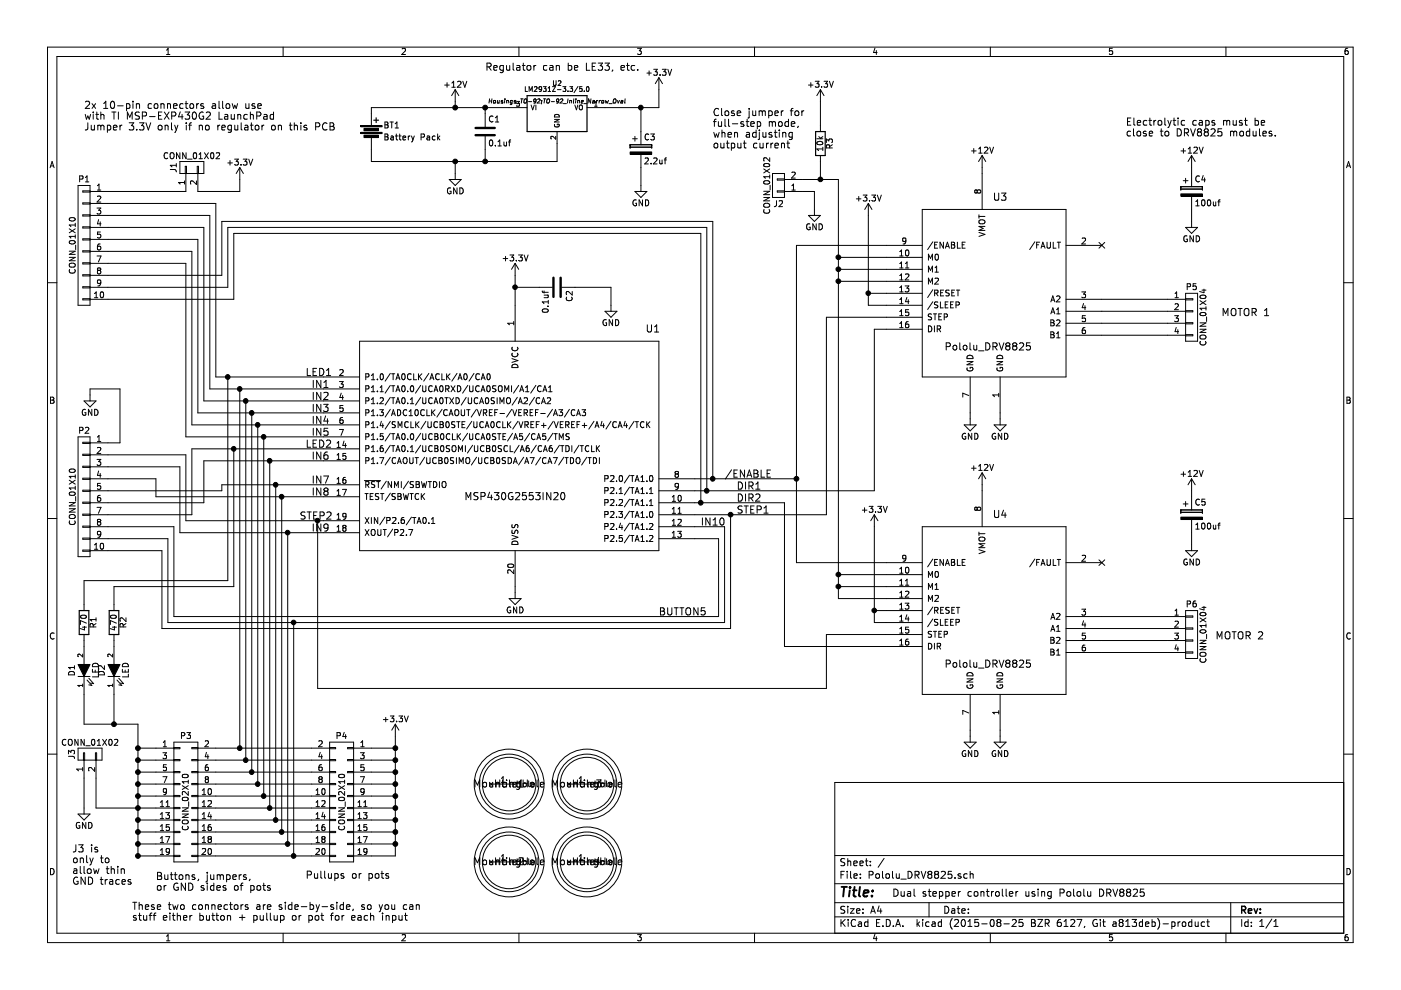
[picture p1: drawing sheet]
EESchema Schematic File Version 2
LIBS:power
LIBS:device
LIBS:transistors
LIBS:conn
LIBS:linear
LIBS:regul
LIBS:74xx
LIBS:cmos4000
LIBS:adc-dac
LIBS:memory
LIBS:xilinx
LIBS:microcontrollers
LIBS:dsp
LIBS:microchip
LIBS:analog_switches
LIBS:motorola
LIBS:texas
LIBS:intel
LIBS:audio
LIBS:interface
LIBS:digital-audio
LIBS:philips
LIBS:display
LIBS:cypress
LIBS:siliconi
LIBS:opto
LIBS:atmel
LIBS:contrib
LIBS:valves
LIBS:Pololu_DRV8825_parts
LIBS:Pololu_DRV8825-cache
EELAYER 25 0
EELAYER END
$Descr A4 11693 8268
encoding utf-8
Sheet 1 1
Title ""
Date ""
Rev ""
Comp ""
Comment1 ""
Comment2 ""
Comment3 ""
Comment4 ""
$EndDescr
$Comp
L MSP430G2553IN20 U1
U 1 1
P 3000 2850
F 0 "U1" H 5450 2950 60  0000 C CNN
F 1 "MSP430G2553IN20" H 4300 1550 60  0000 C CNN
F 2 "Housings_DIP:DIP-20_W7.62mm" H 3000 2850 60  0001 C CNN
F 3 "" H 3000 2850 60  0000 C CNN
	1    3000 2850
	1    0    0    -1  
$EndComp
$Comp
L CONN_01X10 P1
U 1 1
P 700 2050
F 0 "P1" H 700 2600 50  0000 C CNN
F 1 "CONN_01X10" V 800 2050 50  0000 C CNN
F 2 "Pin_Headers:Pin_Header_Straight_1x10" H 700 2050 60  0001 C CNN
F 3 "" H 700 2050 60  0000 C CNN
	1    700  2050
	-1   0    0    -1  
$EndComp
$Comp
L CONN_01X10 P2
U 1 1
P 700 4150
F 0 "P2" H 700 4700 50  0000 C CNN
F 1 "CONN_01X10" V 800 4150 50  0000 C CNN
F 2 "Pin_Headers:Pin_Header_Straight_1x10" H 700 4150 60  0001 C CNN
F 3 "" H 700 4150 60  0000 C CNN
	1    700  4150
	-1   0    0    -1  
$EndComp
$Comp
L Pololu_DRV8825 U3
U 1 1
P 7700 1750
F 0 "U3" H 8350 1850 60  0000 C CNN
F 1 "Pololu_DRV8825" H 8250 600 60  0000 C CNN
F 2 "PololuDIP:DIP-16_W12.7mm" H 7700 1750 60  0001 C CNN
F 3 "" H 7700 1750 60  0000 C CNN
	1    7700 1750
	1    0    0    -1  
$EndComp
Text Notes 7450 7500 0    60   ~ 0
Dual stepper controller using Pololu DRV8825
$Comp
L Pololu_DRV8825 U4
U 1 1
P 7700 4400
F 0 "U4" H 8350 4500 60  0000 C CNN
F 1 "Pololu_DRV8825" H 8250 3250 60  0000 C CNN
F 2 "PololuDIP:DIP-16_W12.7mm" H 7700 4400 60  0001 C CNN
F 3 "" H 7700 4400 60  0000 C CNN
	1    7700 4400
	1    0    0    -1  
$EndComp
$Comp
L CONN_01X04 P5
U 1 1
P 9950 2650
F 0 "P5" H 9950 2900 50  0000 C CNN
F 1 "CONN_01X04" V 10050 2650 50  0000 C CNN
F 2 "Pin_Headers:Pin_Header_Straight_1x04" H 9950 2650 60  0001 C CNN
F 3 "" H 9950 2650 60  0000 C CNN
	1    9950 2650
	1    0    0    -1  
$EndComp
$Comp
L CONN_01X04 P6
U 1 1
P 9950 5300
F 0 "P6" H 9950 5550 50  0000 C CNN
F 1 "CONN_01X04" V 10050 5300 50  0000 C CNN
F 2 "Pin_Headers:Pin_Header_Straight_1x04" H 9950 5300 60  0001 C CNN
F 3 "" H 9950 5300 60  0000 C CNN
	1    9950 5300
	1    0    0    -1  
$EndComp
$Comp
L GND #PWR01
U 1 1
P 3800 1450
F 0 "#PWR01" H 3800 1200 50  0001 C CNN
F 1 "GND" H 3800 1300 50  0000 C CNN
F 2 "" H 3800 1450 60  0000 C CNN
F 3 "" H 3800 1450 60  0000 C CNN
	1    3800 1450
	1    0    0    -1  
$EndComp
$Comp
L GND #PWR02
U 1 1
P 4300 4950
F 0 "#PWR02" H 4300 4700 50  0001 C CNN
F 1 "GND" H 4300 4800 50  0000 C CNN
F 2 "" H 4300 4950 60  0000 C CNN
F 3 "" H 4300 4950 60  0000 C CNN
	1    4300 4950
	1    0    0    -1  
$EndComp
$Comp
L GND #PWR03
U 1 1
P 8100 6150
F 0 "#PWR03" H 8100 5900 50  0001 C CNN
F 1 "GND" H 8100 6000 50  0000 C CNN
F 2 "" H 8100 6150 60  0000 C CNN
F 3 "" H 8100 6150 60  0000 C CNN
	1    8100 6150
	1    0    0    -1  
$EndComp
$Comp
L GND #PWR04
U 1 1
P 8350 6150
F 0 "#PWR04" H 8350 5900 50  0001 C CNN
F 1 "GND" H 8350 6000 50  0000 C CNN
F 2 "" H 8350 6150 60  0000 C CNN
F 3 "" H 8350 6150 60  0000 C CNN
	1    8350 6150
	1    0    0    -1  
$EndComp
$Comp
L GND #PWR05
U 1 1
P 8100 3500
F 0 "#PWR05" H 8100 3250 50  0001 C CNN
F 1 "GND" H 8100 3350 50  0000 C CNN
F 2 "" H 8100 3500 60  0000 C CNN
F 3 "" H 8100 3500 60  0000 C CNN
	1    8100 3500
	1    0    0    -1  
$EndComp
$Comp
L GND #PWR06
U 1 1
P 8350 3500
F 0 "#PWR06" H 8350 3250 50  0001 C CNN
F 1 "GND" H 8350 3350 50  0000 C CNN
F 2 "" H 8350 3500 60  0000 C CNN
F 3 "" H 8350 3500 60  0000 C CNN
	1    8350 3500
	1    0    0    -1  
$EndComp
$Comp
L +12V #PWR07
U 1 1
P 3800 850
F 0 "#PWR07" H 3800 700 50  0001 C CNN
F 1 "+12V" H 3800 990 50  0000 C CNN
F 2 "" H 3800 850 60  0000 C CNN
F 3 "" H 3800 850 60  0000 C CNN
	1    3800 850 
	1    0    0    -1  
$EndComp
$Comp
L +12V #PWR08
U 1 1
P 8200 4050
F 0 "#PWR08" H 8200 3900 50  0001 C CNN
F 1 "+12V" H 8200 4190 50  0000 C CNN
F 2 "" H 8200 4050 60  0000 C CNN
F 3 "" H 8200 4050 60  0000 C CNN
	1    8200 4050
	1    0    0    -1  
$EndComp
$Comp
L +12V #PWR09
U 1 1
P 8200 1400
F 0 "#PWR09" H 8200 1250 50  0001 C CNN
F 1 "+12V" H 8200 1540 50  0000 C CNN
F 2 "" H 8200 1400 60  0000 C CNN
F 3 "" H 8200 1400 60  0000 C CNN
	1    8200 1400
	1    0    0    -1  
$EndComp
$Comp
L CP C4
U 1 1
P 9950 1600
F 0 "C4" H 9975 1700 50  0000 L CNN
F 1 "100uf" H 9975 1500 50  0000 L CNN
F 2 "Capacitors_ThroughHole:C_Radial_D5_L6_P2.5" H 9988 1450 30  0001 C CNN
F 3 "" H 9950 1600 60  0000 C CNN
	1    9950 1600
	1    0    0    -1  
$EndComp
$Comp
L +12V #PWR010
U 1 1
P 9950 1400
F 0 "#PWR010" H 9950 1250 50  0001 C CNN
F 1 "+12V" H 9950 1540 50  0000 C CNN
F 2 "" H 9950 1400 60  0000 C CNN
F 3 "" H 9950 1400 60  0000 C CNN
	1    9950 1400
	1    0    0    -1  
$EndComp
$Comp
L GND #PWR011
U 1 1
P 9950 1850
F 0 "#PWR011" H 9950 1600 50  0001 C CNN
F 1 "GND" H 9950 1700 50  0000 C CNN
F 2 "" H 9950 1850 60  0000 C CNN
F 3 "" H 9950 1850 60  0000 C CNN
	1    9950 1850
	1    0    0    -1  
$EndComp
$Comp
L +3.3V #PWR012
U 1 1
P 4300 2300
F 0 "#PWR012" H 4300 2150 50  0001 C CNN
F 1 "+3.3V" H 4300 2440 50  0000 C CNN
F 2 "" H 4300 2300 60  0000 C CNN
F 3 "" H 4300 2300 60  0000 C CNN
	1    4300 2300
	1    0    0    -1  
$EndComp
$Comp
L +3.3V #PWR013
U 1 1
P 2000 1500
F 0 "#PWR013" H 2000 1350 50  0001 C CNN
F 1 "+3.3V" H 2000 1640 50  0000 C CNN
F 2 "" H 2000 1500 60  0000 C CNN
F 3 "" H 2000 1500 60  0000 C CNN
	1    2000 1500
	1    0    0    -1  
$EndComp
$Comp
L GND #PWR014
U 1 1
P 750 3300
F 0 "#PWR014" H 750 3050 50  0001 C CNN
F 1 "GND" H 750 3150 50  0000 C CNN
F 2 "" H 750 3300 60  0000 C CNN
F 3 "" H 750 3300 60  0000 C CNN
	1    750  3300
	1    0    0    -1  
$EndComp
Text Notes 700  1100 0    60   ~ 0
2x 10-pin connectors allow use\nwith TI MSP-EXP430G2 LaunchPad\nJumper 3.3V only if no regulator on this PCB
$Comp
L LM2931Z-3.3/5.0 U2
U 1 1
P 4650 950
F 0 "U2" H 4650 1200 40  0000 C CNN
F 1 "LM2931Z-3.3/5.0" H 4650 1150 40  0000 C CNN
F 2 "Housings_TO-92:TO-92_Inline_Narrow_Oval" H 4650 1050 35  0000 C CIN
F 3 "" H 4650 950 60  0000 C CNN
	1    4650 950 
	1    0    0    -1  
$EndComp
$Comp
L +3.3V #PWR015
U 1 1
P 5500 750
F 0 "#PWR015" H 5500 600 50  0001 C CNN
F 1 "+3.3V" H 5500 890 50  0000 C CNN
F 2 "" H 5500 750 60  0000 C CNN
F 3 "" H 5500 750 60  0000 C CNN
	1    5500 750 
	1    0    0    -1  
$EndComp
Text Notes 4050 600  0    60   ~ 0
Regulator can be LE33, etc.
$Comp
L CP C3
U 1 1
P 5350 1250
F 0 "C3" H 5375 1350 50  0000 L CNN
F 1 "2.2uf" H 5375 1150 50  0000 L CNN
F 2 "Capacitors_ThroughHole:C_Disc_D3_P2.5" H 5388 1100 30  0001 C CNN
F 3 "" H 5350 1250 60  0000 C CNN
	1    5350 1250
	1    0    0    -1  
$EndComp
$Comp
L GND #PWR016
U 1 1
P 5350 1550
F 0 "#PWR016" H 5350 1300 50  0001 C CNN
F 1 "GND" H 5350 1400 50  0000 C CNN
F 2 "" H 5350 1550 60  0000 C CNN
F 3 "" H 5350 1550 60  0000 C CNN
	1    5350 1550
	1    0    0    -1  
$EndComp
$Comp
L CONN_01X02 J1
U 1 1
P 1600 1400
F 0 "J1" H 1600 1550 50  0000 C CNN
F 1 "CONN_01X02" V 1700 1400 50  0000 C CNN
F 2 "Pin_Headers:Pin_Header_Straight_1x02" H 1600 1400 60  0001 C CNN
F 3 "" H 1600 1400 60  0000 C CNN
	1    1600 1400
	0    -1   -1   0   
$EndComp
$Comp
L CP C5
U 1 1
P 9950 4300
F 0 "C5" H 9975 4400 50  0000 L CNN
F 1 "100uf" H 9975 4200 50  0000 L CNN
F 2 "Capacitors_ThroughHole:C_Radial_D5_L6_P2.5" H 9988 4150 30  0001 C CNN
F 3 "" H 9950 4300 60  0000 C CNN
	1    9950 4300
	1    0    0    -1  
$EndComp
$Comp
L +12V #PWR017
U 1 1
P 9950 4100
F 0 "#PWR017" H 9950 3950 50  0001 C CNN
F 1 "+12V" H 9950 4240 50  0000 C CNN
F 2 "" H 9950 4100 60  0000 C CNN
F 3 "" H 9950 4100 60  0000 C CNN
	1    9950 4100
	1    0    0    -1  
$EndComp
$Comp
L GND #PWR018
U 1 1
P 9950 4550
F 0 "#PWR018" H 9950 4300 50  0001 C CNN
F 1 "GND" H 9950 4400 50  0000 C CNN
F 2 "" H 9950 4550 60  0000 C CNN
F 3 "" H 9950 4550 60  0000 C CNN
	1    9950 4550
	1    0    0    -1  
$EndComp
Text Notes 9400 1150 0    60   ~ 0
Electrolytic caps must be\nclose to DRV8825 modules.
$Comp
L CONN_01X02 J2
U 1 1
P 6500 1550
F 0 "J2" H 6500 1700 50  0000 C CNN
F 1 "CONN_01X02" V 6600 1550 50  0000 C CNN
F 2 "Pin_Headers:Pin_Header_Straight_1x02" H 6500 1550 60  0001 C CNN
F 3 "" H 6500 1550 60  0000 C CNN
	1    6500 1550
	-1   0    0    1   
$EndComp
$Comp
L +3.3V #PWR019
U 1 1
P 6850 850
F 0 "#PWR019" H 6850 700 50  0001 C CNN
F 1 "+3.3V" H 6850 990 50  0000 C CNN
F 2 "" H 6850 850 60  0000 C CNN
F 3 "" H 6850 850 60  0000 C CNN
	1    6850 850 
	1    0    0    -1  
$EndComp
$Comp
L R R3
U 1 1
P 6850 1200
F 0 "R3" V 6930 1200 50  0000 C CNN
F 1 "10k" V 6850 1200 50  0000 C CNN
F 2 "Resistors_ThroughHole:Resistor_Horizontal_RM15mm" V 6780 1200 30  0001 C CNN
F 3 "" H 6850 1200 30  0000 C CNN
	1    6850 1200
	1    0    0    -1  
$EndComp
$Comp
L GND #PWR020
U 1 1
P 6800 1750
F 0 "#PWR020" H 6800 1500 50  0001 C CNN
F 1 "GND" H 6800 1600 50  0000 C CNN
F 2 "" H 6800 1750 60  0000 C CNN
F 3 "" H 6800 1750 60  0000 C CNN
	1    6800 1750
	1    0    0    -1  
$EndComp
Text Notes 5950 1250 0    60   ~ 0
Close jumper for\nfull-step mode,\nwhen adjusting\noutput current
$Comp
L +3.3V #PWR021
U 1 1
P 7250 1800
F 0 "#PWR021" H 7250 1650 50  0001 C CNN
F 1 "+3.3V" H 7250 1940 50  0000 C CNN
F 2 "" H 7250 1800 60  0000 C CNN
F 3 "" H 7250 1800 60  0000 C CNN
	1    7250 1800
	1    0    0    -1  
$EndComp
$Comp
L +3.3V #PWR022
U 1 1
P 7300 4400
F 0 "#PWR022" H 7300 4250 50  0001 C CNN
F 1 "+3.3V" H 7300 4540 50  0000 C CNN
F 2 "" H 7300 4400 60  0000 C CNN
F 3 "" H 7300 4400 60  0000 C CNN
	1    7300 4400
	1    0    0    -1  
$EndComp
$Comp
L C C1
U 1 1
P 4050 1100
F 0 "C1" H 4075 1200 50  0000 L CNN
F 1 "0.1uf" H 4075 1000 50  0000 L CNN
F 2 "Capacitors_ThroughHole:C_Disc_D6_P5" H 4088 950 30  0001 C CNN
F 3 "" H 4050 1100 60  0000 C CNN
	1    4050 1100
	1    0    0    -1  
$EndComp
Text Label 2550 3750 0    60   ~ 0
LED2
Text Label 2550 3150 0    60   ~ 0
LED1
Text Label 6050 4000 0    60   ~ 0
/ENABLE
Text Label 6150 4100 0    60   ~ 0
DIR1
Text Label 6150 4200 0    60   ~ 0
DIR2
Text Label 6150 4300 0    60   ~ 0
STEP1
Text Label 2500 4350 0    60   ~ 0
STEP2
Text Label 2600 3250 0    60   ~ 0
IN1
Text Label 2600 3350 0    60   ~ 0
IN2
Text Label 2600 3450 0    60   ~ 0
IN3
Text Label 2600 3550 0    60   ~ 0
IN4
Text Label 2600 3650 0    60   ~ 0
IN5
Text Label 2600 3850 0    60   ~ 0
IN6
Text Notes 10200 2650 0    60   ~ 0
MOTOR 1
Text Notes 10150 5350 0    60   ~ 0
MOTOR 2
Text Label 5500 5150 0    60   ~ 0
BUTTON5
NoConn ~ 9200 2050
NoConn ~ 9200 4700
$Comp
L Battery_Pack BT1
U 1 1
P 3100 1100
F 0 "BT1" H 3200 1150 50  0000 L CNN
F 1 "Battery Pack" H 3200 1050 50  0000 L CNN
F 2 "Pin_Headers:Pin_Header_Straight_1x02" V 3100 1140 60  0001 C CNN
F 3 "" V 3100 1140 60  0000 C CNN
	1    3100 1100
	1    0    0    -1  
$EndComp
$Comp
L R R1
U 1 1
P 700 5200
F 0 "R1" V 780 5200 50  0000 C CNN
F 1 "470" V 700 5200 50  0000 C CNN
F 2 "Resistors_ThroughHole:Resistor_Horizontal_RM15mm" V 630 5200 30  0001 C CNN
F 3 "" H 700 5200 30  0000 C CNN
	1    700  5200
	1    0    0    -1  
$EndComp
$Comp
L R R2
U 1 1
P 950 5200
F 0 "R2" V 1030 5200 50  0000 C CNN
F 1 "470" V 950 5200 50  0000 C CNN
F 2 "Resistors_ThroughHole:Resistor_Horizontal_RM15mm" V 880 5200 30  0001 C CNN
F 3 "" H 950 5200 30  0000 C CNN
	1    950  5200
	1    0    0    -1  
$EndComp
$Comp
L LED D1
U 1 1
P 700 5600
F 0 "D1" H 700 5700 50  0000 C CNN
F 1 "LED" H 700 5500 50  0000 C CNN
F 2 "LEDs:LED-3MM" H 700 5600 60  0001 C CNN
F 3 "" H 700 5600 60  0000 C CNN
	1    700  5600
	0    -1   -1   0   
$EndComp
$Comp
L LED D2
U 1 1
P 950 5600
F 0 "D2" H 950 5700 50  0000 C CNN
F 1 "LED" H 950 5500 50  0000 C CNN
F 2 "LEDs:LED-3MM" H 950 5600 60  0001 C CNN
F 3 "" H 950 5600 60  0000 C CNN
	1    950  5600
	0    -1   -1   0   
$EndComp
$Comp
L C C2
U 1 1
P 4650 2400
F 0 "C2" H 4675 2500 50  0000 L CNN
F 1 "0.1uf" H 4675 2300 50  0000 L CNN
F 2 "Capacitors_ThroughHole:C_Disc_D6_P5" H 4688 2250 30  0001 C CNN
F 3 "" H 4650 2400 60  0000 C CNN
	1    4650 2400
	0    1    1    0   
$EndComp
$Comp
L GND #PWR023
U 1 1
P 5100 2550
F 0 "#PWR023" H 5100 2300 50  0001 C CNN
F 1 "GND" H 5100 2400 50  0000 C CNN
F 2 "" H 5100 2550 60  0000 C CNN
F 3 "" H 5100 2550 60  0000 C CNN
	1    5100 2550
	1    0    0    -1  
$EndComp
Text Label 5850 4400 0    60   ~ 0
IN10
Text Label 2600 4050 0    60   ~ 0
IN7
Text Label 2600 4150 0    60   ~ 0
IN8
Text Label 2600 4450 0    60   ~ 0
IN9
$Comp
L CONN_02X10 P3
U 1 1
P 1550 6700
F 0 "P3" H 1550 7250 50  0000 C CNN
F 1 "CONN_02X10" V 1550 6700 50  0000 C CNN
F 2 "Pin_Headers:Pin_Header_Straight_2x10" H 1550 5500 60  0001 C CNN
F 3 "" H 1550 5500 60  0000 C CNN
	1    1550 6700
	1    0    0    -1  
$EndComp
$Comp
L CONN_02X10 P4
U 1 1
P 2850 6700
F 0 "P4" H 2850 7250 50  0000 C CNN
F 1 "CONN_02X10" V 2850 6700 50  0000 C CNN
F 2 "Pin_Headers:Pin_Header_Straight_2x10" H 2850 5500 60  0001 C CNN
F 3 "" H 2850 5500 60  0000 C CNN
	1    2850 6700
	-1   0    0    -1  
$EndComp
$Comp
L +3.3V #PWR024
U 1 1
P 3300 6150
F 0 "#PWR024" H 3300 6000 50  0001 C CNN
F 1 "+3.3V" H 3300 6290 50  0000 C CNN
F 2 "" H 3300 6150 60  0000 C CNN
F 3 "" H 3300 6150 60  0000 C CNN
	1    3300 6150
	1    0    0    -1  
$EndComp
Wire Wire Line
	9200 2500 9750 2500
Wire Wire Line
	9200 2600 9750 2600
Wire Wire Line
	9200 2700 9750 2700
Wire Wire Line
	9200 2800 9750 2800
Wire Wire Line
	9200 5150 9750 5150
Wire Wire Line
	9200 5250 9750 5250
Wire Wire Line
	9200 5350 9750 5350
Wire Wire Line
	9200 5450 9750 5450
Wire Wire Line
	8200 1450 8200 1400
Wire Wire Line
	8100 3450 8100 3500
Wire Wire Line
	8350 3450 8350 3500
Wire Wire Line
	8100 6150 8100 6100
Wire Wire Line
	8350 6150 8350 6100
Wire Wire Line
	8200 4050 8200 4100
Wire Wire Line
	9950 1400 9950 1450
Wire Wire Line
	9950 1750 9950 1850
Wire Wire Line
	4300 4900 4300 4950
Wire Wire Line
	4300 2300 4300 2550
Wire Wire Line
	900  1700 1800 1700
Wire Wire Line
	1800 1700 1800 3150
Wire Wire Line
	1800 3150 2700 3150
Wire Wire Line
	1750 3250 2700 3250
Wire Wire Line
	1750 3250 1750 1800
Wire Wire Line
	1750 1800 900  1800
Wire Wire Line
	1700 3350 2700 3350
Wire Wire Line
	1700 3350 1700 1900
Wire Wire Line
	1700 1900 900  1900
Wire Wire Line
	1650 3450 2700 3450
Wire Wire Line
	1650 2000 900  2000
Wire Wire Line
	1600 3550 2700 3550
Wire Wire Line
	1600 3550 1600 2100
Wire Wire Line
	1600 2100 900  2100
Wire Wire Line
	1550 3650 2700 3650
Wire Wire Line
	1550 3650 1550 2200
Wire Wire Line
	1550 2200 900  2200
Wire Wire Line
	5800 4000 6650 4000
Wire Wire Line
	5950 4000 5950 1850
Wire Wire Line
	5950 1850 1850 1850
Wire Wire Line
	1850 1850 1850 2300
Wire Wire Line
	1850 2300 900  2300
Wire Wire Line
	5800 4100 7300 4100
Wire Wire Line
	5900 4100 5900 1900
Wire Wire Line
	5900 1900 1900 1900
Wire Wire Line
	1900 1900 1900 2400
Wire Wire Line
	1900 2400 900  2400
Wire Wire Line
	5800 4200 6550 4200
Wire Wire Line
	5850 4200 5850 1950
Wire Wire Line
	5850 1950 1950 1950
Wire Wire Line
	1950 1950 1950 2500
Wire Wire Line
	1950 2500 900  2500
Wire Wire Line
	2000 1600 2000 1500
Wire Wire Line
	5800 4300 6900 4300
Wire Wire Line
	6100 4300 6100 5250
Wire Wire Line
	6100 5250 1350 5250
Wire Wire Line
	1350 5250 1350 4600
Wire Wire Line
	1350 4600 900  4600
Wire Wire Line
	5800 4400 6050 4400
Wire Wire Line
	6050 4400 6050 5200
Wire Wire Line
	6050 5200 1400 5200
Wire Wire Line
	1400 5200 1400 4500
Wire Wire Line
	1400 4500 900  4500
Wire Wire Line
	900  4400 1450 4400
Wire Wire Line
	1450 4400 1450 5150
Wire Wire Line
	1450 5150 6000 5150
Wire Wire Line
	6000 5150 6000 4500
Wire Wire Line
	6000 4500 5800 4500
Wire Wire Line
	1600 3750 2700 3750
Wire Wire Line
	1600 3750 1600 4300
Wire Wire Line
	1600 4300 900  4300
Wire Wire Line
	1700 3850 2700 3850
Wire Wire Line
	1700 3850 1700 4200
Wire Wire Line
	1700 4200 900  4200
Wire Wire Line
	900  4100 1850 4100
Wire Wire Line
	1850 4100 1850 4050
Wire Wire Line
	1850 4050 2700 4050
Wire Wire Line
	1300 4150 2700 4150
Wire Wire Line
	1300 4150 1300 4000
Wire Wire Line
	1300 4000 900  4000
Wire Wire Line
	900  3900 1500 3900
Wire Wire Line
	1500 3900 1500 4450
Wire Wire Line
	1500 4450 2700 4450
Wire Wire Line
	900  3800 1550 3800
Wire Wire Line
	1550 3800 1550 4350
Wire Wire Line
	1550 4350 2700 4350
Wire Wire Line
	1000 3700 900  3700
Wire Wire Line
	1000 3250 1000 3700
Wire Wire Line
	3100 900  4250 900 
Connection ~ 3800 900 
Wire Wire Line
	4650 1350 4650 1200
Wire Wire Line
	3100 1350 4650 1350
Connection ~ 3800 1350
Wire Wire Line
	5050 900  5500 900 
Wire Wire Line
	5500 900  5500 750 
Wire Wire Line
	5350 1100 5350 900 
Connection ~ 5350 900 
Wire Wire Line
	5350 1400 5350 1550
Wire Wire Line
	900  1600 1550 1600
Wire Wire Line
	1650 1600 2000 1600
Wire Wire Line
	2650 4350 2650 5750
Wire Wire Line
	2650 5750 6900 5750
Wire Wire Line
	6900 5750 6900 5300
Wire Wire Line
	6900 5300 7400 5300
Connection ~ 2650 4350
Wire Wire Line
	6900 4300 6900 2650
Wire Wire Line
	6900 2650 7400 2650
Connection ~ 6100 4300
Wire Wire Line
	9950 4100 9950 4150
Wire Wire Line
	9950 4450 9950 4550
Wire Wire Line
	7000 1500 7000 5000
Wire Wire Line
	7000 5000 7400 5000
Wire Wire Line
	7400 4900 7000 4900
Connection ~ 7000 4900
Wire Wire Line
	7400 4800 7000 4800
Connection ~ 7000 4800
Wire Wire Line
	7400 2350 7000 2350
Connection ~ 7000 2350
Wire Wire Line
	7400 2250 7000 2250
Connection ~ 7000 2250
Wire Wire Line
	7400 2150 7000 2150
Connection ~ 7000 2150
Wire Wire Line
	6700 1500 7000 1500
Wire Wire Line
	6700 1600 6800 1600
Wire Wire Line
	6800 1600 6800 1750
Wire Wire Line
	6850 1350 6850 1500
Connection ~ 6850 1500
Wire Wire Line
	6850 1050 6850 850 
Wire Wire Line
	6650 2050 6650 4700
Wire Wire Line
	6650 2050 7400 2050
Connection ~ 5950 4000
Wire Wire Line
	6650 4700 7400 4700
Connection ~ 6650 4000
Wire Wire Line
	7300 4100 7300 2750
Wire Wire Line
	7300 2750 7400 2750
Connection ~ 5900 4100
Wire Wire Line
	6550 4200 6550 5400
Wire Wire Line
	6550 5400 7400 5400
Connection ~ 5850 4200
Wire Wire Line
	7250 2550 7400 2550
Wire Wire Line
	7250 1800 7250 2550
Wire Wire Line
	7400 2450 7250 2450
Connection ~ 7250 2450
Wire Wire Line
	7300 5200 7400 5200
Wire Wire Line
	7300 4400 7300 5200
Wire Wire Line
	7400 5100 7300 5100
Connection ~ 7300 5100
Wire Wire Line
	4050 950  4050 900 
Connection ~ 4050 900 
Wire Wire Line
	4050 1250 4050 1350
Connection ~ 4050 1350
Wire Wire Line
	3800 1450 3800 1350
Wire Wire Line
	3100 1350 3100 1250
Wire Wire Line
	3100 900  3100 950 
Wire Wire Line
	3800 900  3800 850 
Wire Wire Line
	700  5400 700  5350
Wire Wire Line
	950  5400 950  5350
Wire Wire Line
	1900 3150 1900 4850
Wire Wire Line
	700  4850 700  5050
Connection ~ 1900 3150
Wire Wire Line
	1950 3750 1950 4900
Wire Wire Line
	950  4900 950  5050
Connection ~ 1950 3750
Wire Wire Line
	750  3300 750  3250
Wire Wire Line
	750  3250 1000 3250
Wire Wire Line
	4500 2400 4300 2400
Connection ~ 4300 2400
Wire Wire Line
	4800 2400 5100 2400
Wire Wire Line
	5100 2400 5100 2550
Wire Wire Line
	1650 3450 1650 2000
Wire Wire Line
	1900 4850 700  4850
Wire Wire Line
	1950 4900 950  4900
Wire Wire Line
	1300 6250 1150 6250
Wire Wire Line
	1300 6350 1150 6350
Connection ~ 1150 6350
Wire Wire Line
	1150 6450 1300 6450
Connection ~ 1150 6450
Wire Wire Line
	1150 6550 1300 6550
Connection ~ 1150 6550
Wire Wire Line
	1150 6650 1300 6650
Connection ~ 1150 6650
Wire Wire Line
	800  6750 1300 6750
Connection ~ 1150 6750
Wire Wire Line
	1150 6850 1300 6850
Connection ~ 1150 6850
Wire Wire Line
	1150 6950 1300 6950
Connection ~ 1150 6950
Wire Wire Line
	1150 7050 1300 7050
Connection ~ 1150 7050
Wire Wire Line
	1150 7150 1300 7150
Connection ~ 1150 7150
Wire Wire Line
	2000 3250 2000 6250
Wire Wire Line
	1800 6250 2600 6250
Connection ~ 2000 3250
Wire Wire Line
	1800 6350 2600 6350
Wire Wire Line
	2050 6350 2050 3350
Connection ~ 2050 3350
Wire Wire Line
	2100 3450 2100 6450
Wire Wire Line
	1800 6450 2600 6450
Connection ~ 2100 3450
Wire Wire Line
	1800 6550 2600 6550
Wire Wire Line
	2150 6550 2150 3550
Connection ~ 2150 3550
Wire Wire Line
	2200 3650 2200 6650
Wire Wire Line
	1800 6650 2600 6650
Connection ~ 2200 3650
Wire Wire Line
	1800 6750 2600 6750
Wire Wire Line
	2250 6750 2250 3850
Connection ~ 2250 3850
Wire Wire Line
	2300 4050 2300 6850
Wire Wire Line
	1800 6850 2600 6850
Connection ~ 2300 4050
Wire Wire Line
	1800 6950 2600 6950
Wire Wire Line
	2350 6950 2350 4150
Connection ~ 2350 4150
Wire Wire Line
	2400 4450 2400 7050
Wire Wire Line
	1800 7050 2600 7050
Connection ~ 2400 4450
Wire Wire Line
	2450 5200 2450 7150
Wire Wire Line
	1800 7150 2600 7150
Connection ~ 2450 5200
Wire Wire Line
	3300 7150 3100 7150
Wire Wire Line
	3300 6150 3300 7150
Wire Wire Line
	3100 7050 3300 7050
Connection ~ 3300 7050
Wire Wire Line
	3100 6950 3300 6950
Connection ~ 3300 6950
Wire Wire Line
	3100 6850 3300 6850
Connection ~ 3300 6850
Wire Wire Line
	3100 6750 3300 6750
Connection ~ 3300 6750
Wire Wire Line
	3100 6650 3300 6650
Connection ~ 3300 6650
Wire Wire Line
	3100 6550 3300 6550
Connection ~ 3300 6550
Wire Wire Line
	3100 6450 3300 6450
Connection ~ 3300 6450
Wire Wire Line
	3100 6350 3300 6350
Connection ~ 3300 6350
Wire Wire Line
	3100 6250 3300 6250
Connection ~ 3300 6250
Connection ~ 2000 6250
Connection ~ 2050 6350
Connection ~ 2100 6450
Connection ~ 2150 6550
Connection ~ 2200 6650
Connection ~ 2250 6750
Connection ~ 2300 6850
Connection ~ 2350 6950
Connection ~ 2400 7050
Connection ~ 2450 7150
Text Notes 1300 7450 0    60   ~ 0
Buttons, jumpers,\nor GND sides of pots
Text Notes 2550 7350 0    60   ~ 0
Pullups or pots
Text Notes 1100 7700 0    60   ~ 0
These two connectors are side-by-side, so you can\nstuff either button + pullup or pot for each input
Wire Wire Line
	700  5800 700  6050
Wire Wire Line
	950  5800 950  6050
$Comp
L CONN_01X02 J3
U 1 1
P 750 6300
F 0 "J3" H 750 6450 50  0000 C CNN
F 1 "CONN_01X02" V 850 6300 50  0000 C CNN
F 2 "Pin_Headers:Pin_Header_Straight_1x02" H 750 6300 60  0001 C CNN
F 3 "" H 750 6300 60  0000 C CNN
	1    750  6300
	0    -1   -1   0   
$EndComp
Wire Wire Line
	1150 6050 1150 7150
Wire Wire Line
	800  6500 800  6750
$Comp
L GND #PWR025
U 1 1
P 700 6750
F 0 "#PWR025" H 700 6500 50  0001 C CNN
F 1 "GND" H 700 6600 50  0000 C CNN
F 2 "" H 700 6750 60  0000 C CNN
F 3 "" H 700 6750 60  0000 C CNN
	1    700  6750
	1    0    0    -1  
$EndComp
Wire Wire Line
	700  6500 700  6750
Text Notes 600  7400 0    60   ~ 0
J3 is\nonly to\nallow thin\nGND traces
Wire Wire Line
	700  6050 1150 6050
Connection ~ 1150 6250
Connection ~ 950  6050
$Comp
L MountingHole Hole1
U 1 1
P 4250 6550
F 0 "Hole1" H 4250 6550 60  0000 C CNN
F 1 "MountingHole" H 4250 6550 60  0000 C CNN
F 2 "Connect:1pin" H 4250 6550 60  0001 C CNN
F 3 "" H 4250 6550 60  0000 C CNN
	1    4250 6550
	1    0    0    -1  
$EndComp
$Comp
L MountingHole Hole3
U 1 1
P 4900 6550
F 0 "Hole3" H 4900 6550 60  0000 C CNN
F 1 "MountingHole" H 4900 6550 60  0000 C CNN
F 2 "Connect:1pin" H 4900 6550 60  0001 C CNN
F 3 "" H 4900 6550 60  0000 C CNN
	1    4900 6550
	1    0    0    -1  
$EndComp
$Comp
L MountingHole Hole2
U 1 1
P 4250 7200
F 0 "Hole2" H 4250 7200 60  0000 C CNN
F 1 "MountingHole" H 4250 7200 60  0000 C CNN
F 2 "Connect:1pin" H 4250 7200 60  0001 C CNN
F 3 "" H 4250 7200 60  0000 C CNN
	1    4250 7200
	1    0    0    -1  
$EndComp
$Comp
L MountingHole Hole4
U 1 1
P 4900 7200
F 0 "Hole4" H 4900 7200 60  0000 C CNN
F 1 "MountingHole" H 4900 7200 60  0000 C CNN
F 2 "Connect:1pin" H 4900 7200 60  0001 C CNN
F 3 "" H 4900 7200 60  0000 C CNN
	1    4900 7200
	1    0    0    -1  
$EndComp
$EndSCHEMATC
